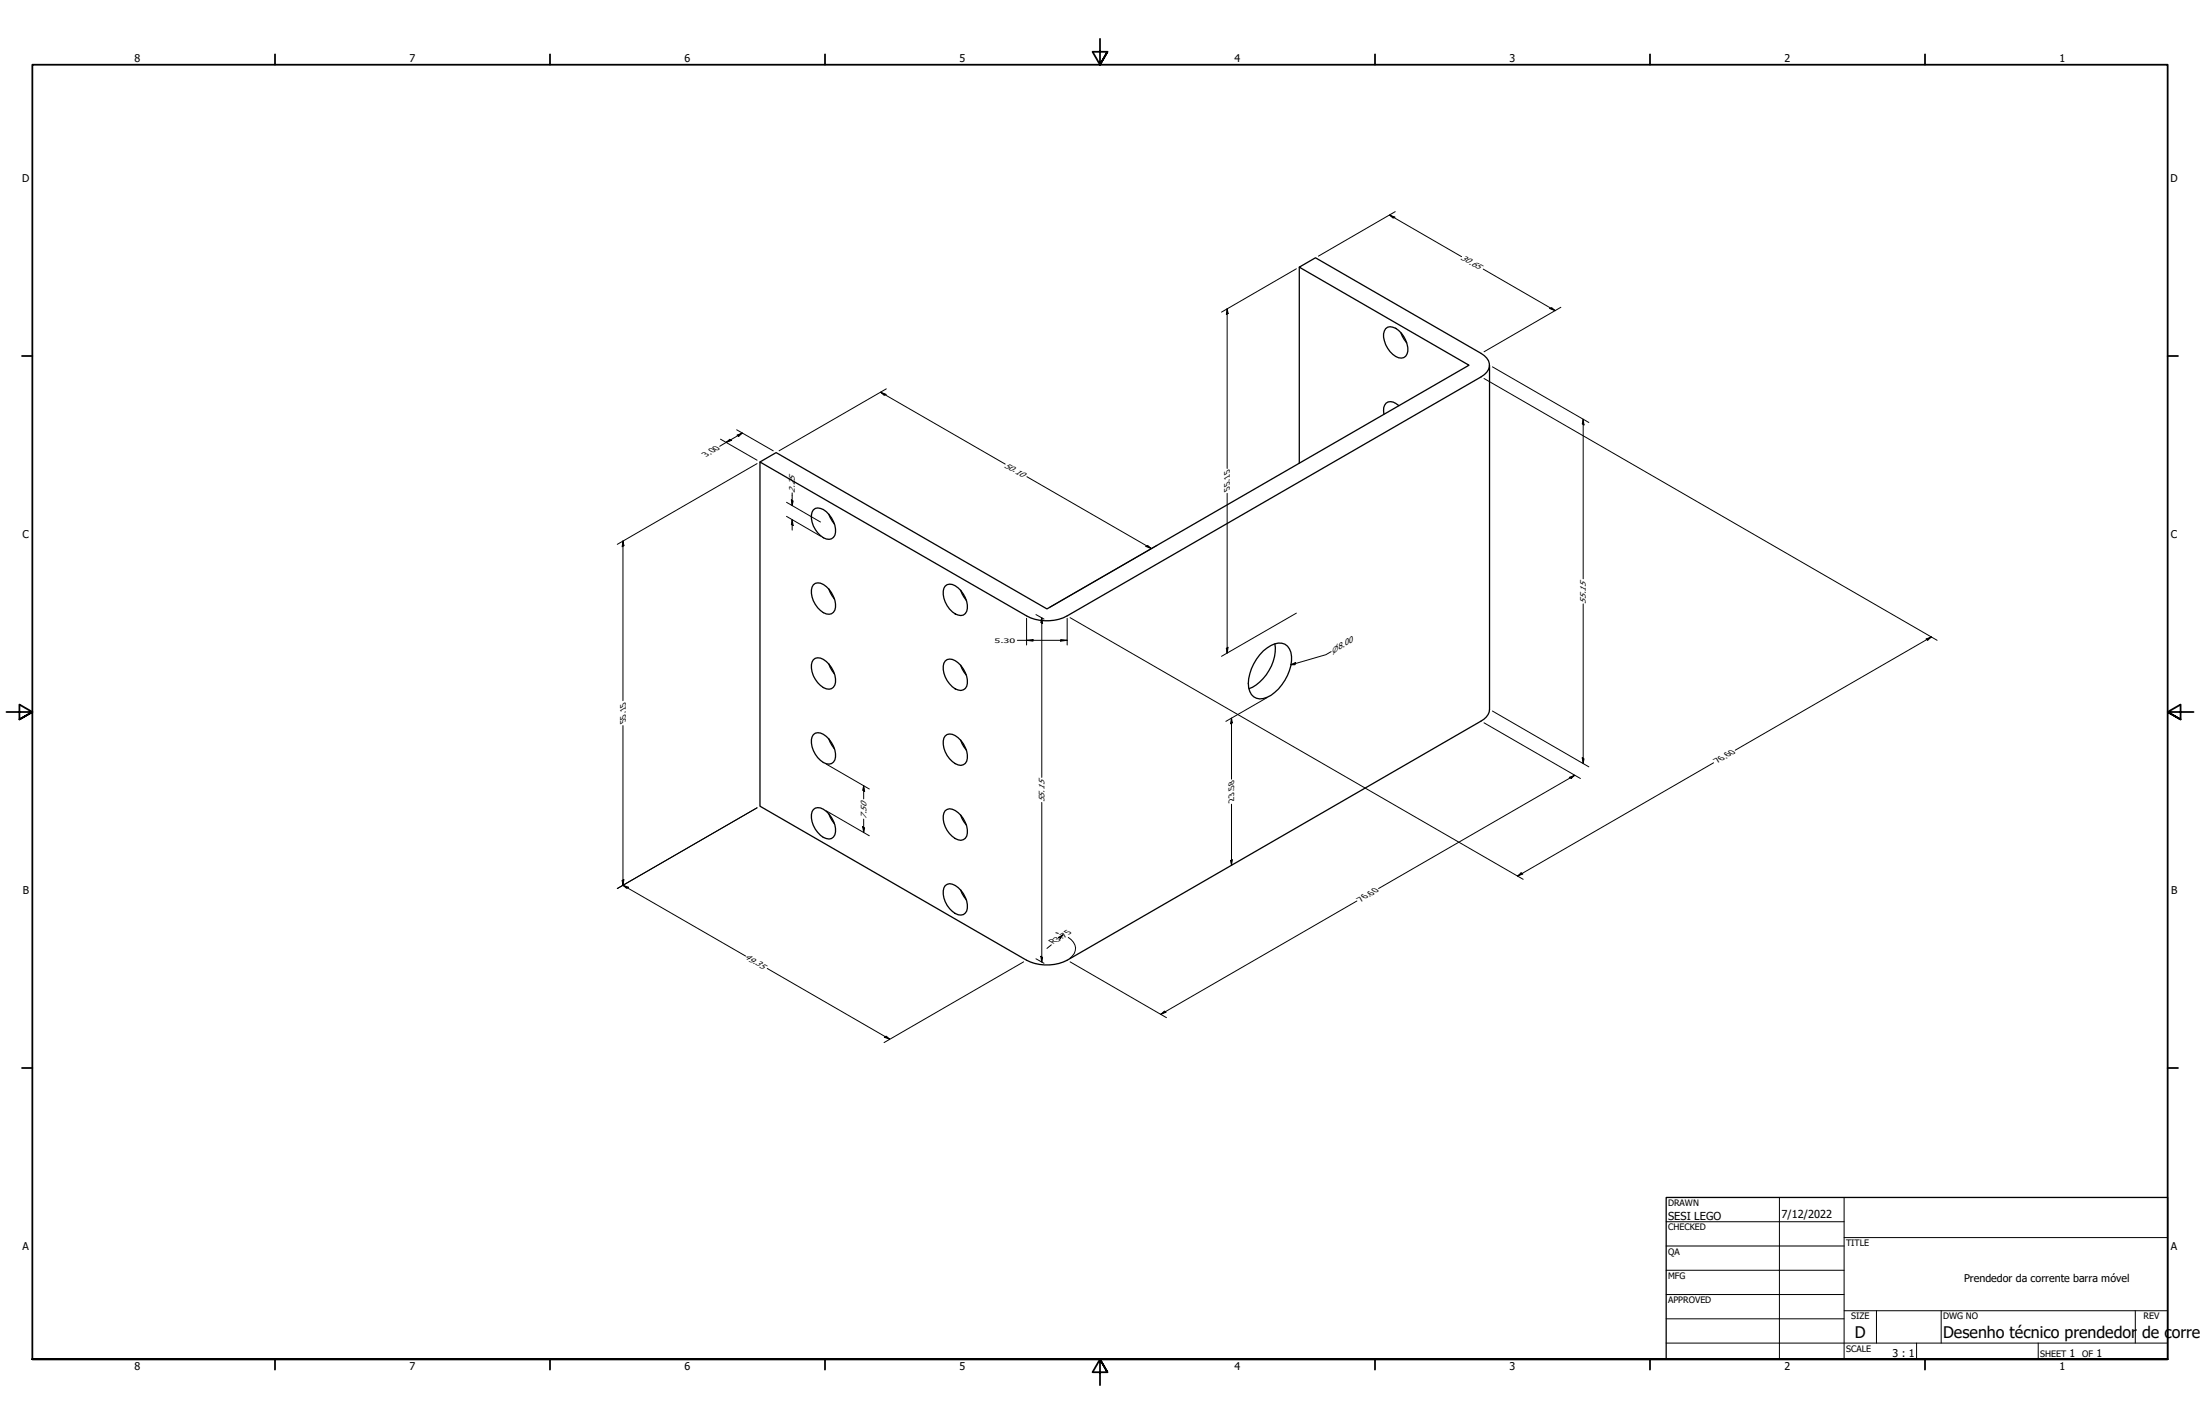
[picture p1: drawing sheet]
<svg xmlns="http://www.w3.org/2000/svg" width="864mm" height="559mm" viewBox="0 0 864 559" stroke-linecap="round" stroke-linejoin="round" font-family="sans-serif">
<g fill="none" stroke="#000" stroke-width=".51">
<path d="M510 104.8v76.9M543.9 129a3.5 3.5 0 0 1 5.1 .7 9.7 9.7 0 0 1 3.3 9.2 2.75 2.75 0 0 1-4.4 1 9.6 9.6 0 0 1-4.5-10zM549.9 130.6l1.3 2.7 1 1.2M549.1 159.2a4 4 0 0 0-5-1 4.5 4.5 0 0 0-.9 4.4M584.7 143.3v135.1a5.4 5.4 0 0 1-3.3 4.6l-162.5 93.8a17.9 17.9 0 0 1-15.9 0l-104.7-60.4v-135.1l104.7 60.4a17.4 17.4 0 0 0 15.9 0l162.5-93.8a4.8 4.8 0 0 0 2.2-7.4l-2.2-1.8-65-37.5-6.4 3.6 66.6 38.5-165.6 95.7-106.3-61.4-6.4 3.7M319.3 200.1a3.5 3.5 0 0 1 5.1 .7 9.9 9.9 0 0 1 3.3 9.3 2.84 2.84 0 0 1-4.5 .9 9.6 9.6 0 0 1-4.4-10zM325.3 201.7l2.2 3.9M319.3 229.5a3.5 3.5 0 0 1 5.1 .7 9.9 9.9 0 0 1 3.3 9.2 2.8 2.8 0 0 1-4.5 1 9.6 9.6 0 0 1-4.4-10zM325.3 231.1l2.2 3.9M371 230a3.5 3.5 0 0 1 5.1 .7 9.7 9.7 0 0 1 3.4 9.2 2.8 2.8 0 0 1-4.5 1 9.7 9.7 0 0 1-4.5-10.1zM377.1 231.6l2.2 3.9M319.3 258.9a3.5 3.5 0 0 1 5.1 .7 9.7 9.7 0 0 1 3.3 9.2 2.8 2.8 0 0 1-4.5 1 9.6 9.6 0 0 1-4.4-10z"/>
<path d="M371 259.4a3.5 3.5 0 0 1 5.1 .7 9.7 9.7 0 0 1 3.4 9.2 2.89 2.89 0 0 1-4.5 1 9.7 9.7 0 0 1-4.5-10.1zM495.9 255.5a8.1 8.1 0 0 1 8.5-2.7 7.3 7.3 0 0 1 2.3 8.4 18.7 18.7 0 0 1-9.3 12.4 4.8 4.8 0 0 1-7.2-3.7 18.1 18.1 0 0 1 5.7-14.4zM500.4 252.7a17.6 17.6 0 0 1-10.1 17.6M325.3 260.5l2.2 3.9M377.1 261l1.3 2.7 .9 1.2M319.3 288.3a3.5 3.5 0 0 1 5.1 .7 9.7 9.7 0 0 1 3.3 9.2 2.8 2.8 0 0 1-4.5 1 9.7 9.7 0 0 1-4.4-10zM325.3 289.9l2.2 3.9M371 288.8a3.5 3.5 0 0 1 5.1 .7 9.7 9.7 0 0 1 3.4 9.2 2.84 2.84 0 0 1-4.5 1 9.6 9.6 0 0 1-4.5-10.1zM377.1 290.4l1.3 2.7 .9 1.2M319.3 317.7a3.5 3.5 0 0 1 5.1 .7 9.7 9.7 0 0 1 3.3 9.2 2.8 2.8 0 0 1-4.5 1 9.7 9.7 0 0 1-4.4-10.1zM325.3 319.3l2.2 3.9M371 318.1a2.98 2.98 0 0 1 4 0 9.8 9.8 0 0 1 4.5 10 2.84 2.84 0 0 1-4.5 1 9.6 9.6 0 0 1-4.5-10.1z"/>
<path d="M377.1 319.8l1.3 2.7 .9 1.2M371 347.5a2.98 2.98 0 0 1 4 0 9.8 9.8 0 0 1 4.5 10 2.84 2.84 0 0 1-4.5 1 9.6 9.6 0 0 1-4.5-10.1zM377.1 349.2l.5 1.4 1.7 2.5"/>
</g>
<!-- layer: Border (ANSI) -->
<g fill="none" stroke="#000" stroke-width=".7">
<path d="M431.8 15.2v10.2l-2.9-5.1h5.8l-2.9 5.1 2.9-5.1M107.9 21.3v4.1M215.9 21.3v4.1M323.8 21.3v4.1M539.8 21.3v4.1M647.7 21.3v4.1M755.6 21.3v4.1M8.6 139.7h4.1M850.9 139.7h4.1M2.5 279.4h10.2l-5.1-2.9v5.8l5.1-2.9-5.1 2.9M861.1 279.4h-10.2l5.1-2.9v5.8l-5.1-2.9 5.1 2.9M8.6 419.1h4.1"/>
<path d="M850.9 419.1h4.1M12.7 533.4v-508h838.2v508h-838.2h838.2M107.9 533.4v4.1M215.9 533.4v4.1M323.8 533.4v4.1M434.7 538.5l-2.9-5.1 2.9 5.1h-5.8l2.9-5.1v10.2M539.8 533.4v4.1M647.7 533.4v4.1M755.6 533.4v4.1"/>
</g>
<!-- layer: Title (ANSI) -->
<g fill="none" stroke="#000" stroke-width=".39">
<path d="M654 479.4h69.9M698.5 469.9v63.5M723.9 469.9v63.5M654 488.9h69.9M654 498.5h69.9M723.9 485.6h127M654 508h69.9M654 517.5h69.9M723.9 514.3h127M736.6 514.3v12.7M762 514.3v12.7M838.2 514.3v12.7"/>
<path d="M654 527h196.9M752.3 527v6.4M800.1 527v6.4"/>
</g>
<path d="M654 469.9h196.9v63.5h-196.9z" fill="none" stroke="#000" stroke-width=".51"/>
<g fill="none" stroke="#000" stroke-width=".39">
<path d="M545.5 84.4l2.1 .8-.7 .4zM545.5 84.4l28.2 16.3M547.7 83.1l-30.2 17.4M508.9 105.5l-29.4 17M582.2 105.6l28.3 16.3M481.7 121.2l.4 1.8-.7 .4zM481.7 121.2v62.6M608.4 121.1l.7-.4 1.4 1.2zM612.7 120.6l-30.2 17.4M345.7 153.9l2.1 .8-.7 .4zM345.7 153.9l48.9 28.2M347.9 152.6l-42.1 24.3"/>
<path d="M582.5 148.5l177.9 102.8M585.9 144l37.8 21.8M282.8 172.3l14.4 8.3M285.1 173.6l1.3-1.2 .8 .4zM289.2 168.7l14.3 8.2M289.3 170.8l2.1-.9-1.4 1.3zM291.4 169.9l-8.9 5.2M621.5 164.5l.3 2.3-.7-.4zM621.5 164.5v62.6M297.2 181.9l-54.9 31.7M308.7 197.1l13.4 7.8M310.6 196.2l.7 .4-.3 1.8z"/>
<path d="M311 193.4v5M403.1 187.1l48.8 28.2M481.7 193.6v62.7M244.5 212.3l.4 1.8-.7 .5zM244.5 212.3v62.7M308.7 202.6l13.4 7.8M311 204l.3 2.2-.7-.4zM311 204v4M449.8 214.4l.7-.3 1.4 1.2zM454.2 214l-42.1 24.3M621.5 237v62.6M399.4 251.3h19.5"/>
<path d="M403 251.3l2.5-.3v.6zM403 242.6v10.5M406.7 241.2l3.1 1.8M408.9 242.4l.4 2.3-.7-.4zM408.9 242.4v62.7M416.4 251l2.5 .3-2.5 .3zM418.9 242.6v10.5M420.1 242.4l177.8 102.7M481.4 254.4l.7-.4-.4 2.3zM508.9 240.6l-29.4 17M522.5 255.7l-2.1 1.2-13.7 4M756 250.8l2.2-.9-1.5 1.3z"/>
<path d="M758.2 249.9l-77 44.5M497.4 273.7l-16.2 9.4M506.7 260.9l1.9-.9-.2 .9zM585.9 279l37.8 21.9M244.5 284.7v62.7l48.2 27.8M324.4 299.8l16.8 9.8M483.4 281.8l.3 1.9-.7 .3zM483.4 281.8v24M582.5 283.7l37.9 21.8M621.1 297.4l.7 .4-.3 1.8zM672.7 299.3l-77 44.5M297.2 317l-54.9 31.7"/>
<path d="M324.4 318.2l16.8 9.8M339 308.3l.4 2.3-.8-.5zM339 308.3v5.2M408.9 314.9v62.6M483.4 315.6v23.9M616 305.1l2.2-.9-1.4 1.2zM618.2 304.2l-77.1 44.5M338.6 324.4l.8 .5-.4 1.8zM339 321.4v5.3M483 337.7l.7-.4-.3 2.2zM244.2 345.6l.7-.5-.4 2.3zM244.5 347.4l2.2 .8-.7 .4z"/>
<path d="M532.6 353.6l-76.9 44.4M595.7 343.8l1.4-1.3 .7 .5zM401.8 377.4l-54.8 31.7M406.7 376.2l3.1 1.8M408.6 375.3l.7 .4-.4 1.8zM412.7 370.8l-1.7 1.4M414.5 366l.9 .3M415.5 367.9l1.8-1.1-1 1.4zM417.3 366.8l-1.4 1.2M419.4 367.9a4.6 4.6 0 0 1 2.8 3.9 4.6 4.6 0 0 1-2.3 4.3M420.1 377.4l37.8 22M301.2 380l48 27.8"/>
<path d="M455.7 398l1.4-1.2 .7 .4zM347.2 407l.7-.4 1.3 1.2z"/>
</g>
<g fill="#000">
<path d="M545.5 84.4l2.1 .8-.7 .4z" fill-rule="evenodd"/>
<path d="M481.7 121.2l.4 1.8-.7 .4z" fill-rule="evenodd"/>
<path d="M608.4 121.1l.7-.4 1.4 1.2z" fill-rule="evenodd"/>
<path d="M345.7 153.9l2.1 .8-.7 .4z" fill-rule="evenodd"/>
<path d="M285.1 173.6l1.3-1.2 .8 .4z" fill-rule="evenodd"/>
<path d="M289.3 170.8l2.1-.9-1.4 1.3z" fill-rule="evenodd"/>
<path d="M621.5 164.5l.3 2.3-.7-.4z" fill-rule="evenodd"/>
<path d="M310.6 196.2l.7 .4-.3 1.8z" fill-rule="evenodd"/>
<path d="M244.5 212.3l.4 1.8-.7 .5z" fill-rule="evenodd"/>
<path d="M311 204l.3 2.2-.7-.4z" fill-rule="evenodd"/>
<path d="M449.8 214.4l.7-.3 1.4 1.2z" fill-rule="evenodd"/>
<path d="M403 251.3l2.5-.3v.6z" fill-rule="evenodd"/>
<path d="M408.9 242.4l.4 2.3-.7-.4z" fill-rule="evenodd"/>
<path d="M416.4 251l2.5 .3-2.5 .3z" fill-rule="evenodd"/>
<path d="M481.4 254.4l.7-.4-.4 2.3z" fill-rule="evenodd"/>
<path d="M506.7 260.9l1.9-.9-.2 .9z" fill-rule="evenodd"/>
<path d="M756 250.8l2.2-.9-1.5 1.3z" fill-rule="evenodd"/>
<path d="M483.4 281.8l.3 1.9-.7 .3z" fill-rule="evenodd"/>
<path d="M621.1 297.4l.7 .4-.3 1.8z" fill-rule="evenodd"/>
<path d="M339 308.3l.4 2.3-.8-.5z" fill-rule="evenodd"/>
<path d="M616 305.1l2.2-.9-1.4 1.2z" fill-rule="evenodd"/>
<path d="M338.6 324.4l.8 .5-.4 1.8z" fill-rule="evenodd"/>
<path d="M483 337.7l.7-.4-.3 2.2z" fill-rule="evenodd"/>
<path d="M244.2 345.6l.7-.5-.4 2.3z" fill-rule="evenodd"/>
<path d="M244.5 347.4l2.2 .8-.7 .4z" fill-rule="evenodd"/>
<path d="M595.7 343.8l1.4-1.3 .7 .5z" fill-rule="evenodd"/>
<path d="M408.6 375.3l.7 .4-.4 1.8z" fill-rule="evenodd"/>
<path d="M415.5 367.9l1.8-1.1-1 1.4z" fill-rule="evenodd"/>
<path d="M455.7 398l1.4-1.2 .7 .4z" fill-rule="evenodd"/>
<path d="M347.2 407l.7-.4 1.3 1.2z" fill-rule="evenodd"/>
</g>
<g font-size="6.3">
<text x="728.1" y="524.9">D</text>
<text x="762.8" y="525">Desenho técnico prendedor</text>
<text x="840.9" y="525">de c</text>
<text x="852.5" y="525">orre</text>
</g>
<g font-size="4.3">
<text x="654.8" y="478.6">SESI LEGO</text>
<text x="699.3" y="478">7/12/2022</text>
</g>
<g font-size="4.2">
<text x="52.8" y="24.4">8</text>
<text x="160.8" y="24.4">7</text>
<text x="268.7" y="24.4">6</text>
<text x="376.7" y="24.4">5</text>
<text x="484.6" y="24.4">4</text>
<text x="592.6" y="24.4">3</text>
<text x="700.5" y="24.4">2</text>
<text x="808.5" y="24.4">1</text>
<text x="8.8" y="71.4">D</text>
<text x="852" y="71.4">D</text>
<text x="8.9" y="211.1">C</text>
<text x="852.2" y="211.1">C</text>
<text x="9" y="350.8">B</text>
<text x="852.2" y="350.8">B</text>
<text x="8.9" y="490.5">A</text>
<text x="852.2" y="490.5">A</text>
<text x="771" y="503.2">Prendedor da corrente barra móvel</text>
<text x="742.9" y="532.6">3 : 1</text>
<text x="812.4" y="532.6">1</text>
<text x="823" y="532.6">1</text>
<text x="52.8" y="537.5">8</text>
<text x="160.8" y="537.5">7</text>
<text x="268.7" y="537.5">6</text>
<text x="376.7" y="537.5">5</text>
<text x="484.6" y="537.5">4</text>
<text x="592.6" y="537.5">3</text>
<text x="700.5" y="537.5">2</text>
<text x="808.5" y="537.5">1</text>
</g>
<g font-size="3.5">
<text x="654.8" y="473.2">DRAWN</text>
<text x="654.8" y="482.8">CHECKED</text>
<text x="724.7" y="488.9">TITLE</text>
<text x="654.8" y="492.3">QA</text>
<text x="654.8" y="501.8">MFG</text>
<text x="654.8" y="511.4">APPROVED</text>
<text x="726.7" y="517.7">SIZE</text>
<text x="762.8" y="517.7">DWG NO</text>
<text x="841.4" y="517.7">REV</text>
<text x="724.7" y="530.4">SCALE</text>
<text x="800.9" y="532.6">SHEET</text>
<text x="817.4" y="532.6">OF</text>
</g>
<g font-size="3.4">
<text x="573.2" y="101.7" transform="rotate(30 573.2 101.7)">30.65</text>
<text x="277.2" y="179.4" transform="rotate(-30 277.2 179.4)">3.00</text>
<text x="394.1" y="183.1" transform="rotate(30 394.1 183.1)">50.10</text>
<text x="312" y="193.4" transform="rotate(-90 312 193.4)">2.25</text>
<text x="482.8" y="192.3" transform="rotate(-90 482.8 192.3)">55.15</text>
<text x="622.5" y="236.9" transform="rotate(-90 622.5 236.9)">55.15</text>
<text x="245.6" y="283.5" transform="rotate(-90 245.6 283.5)">55.15</text>
<text x="674.3" y="299.6" transform="rotate(-30 674.3 299.6)">76.60</text>
<text x="410" y="314.8" transform="rotate(-90 410 314.8)">55.15</text>
<text x="484.5" y="314.3" transform="rotate(-90 484.5 314.3)">23.58</text>
<text x="340.1" y="321.4" transform="rotate(-90 340.1 321.4)">7.50</text>
<text x="534.3" y="353.9" transform="rotate(-30 534.3 353.9)">76.60</text>
<text x="413.4" y="370.6" transform="rotate(-30 413.4 370.6)">R3.75</text>
<text x="292.2" y="376.1" transform="rotate(30 292.2 376.1)">49.35</text>
</g>
<text font-size="3.2" x="523.1" y="256.5" transform="rotate(-30 523.1 256.5)">⌀8.00</text>
<text font-size="2.4" x="390.4" y="252.2">5.30</text>
</svg>
